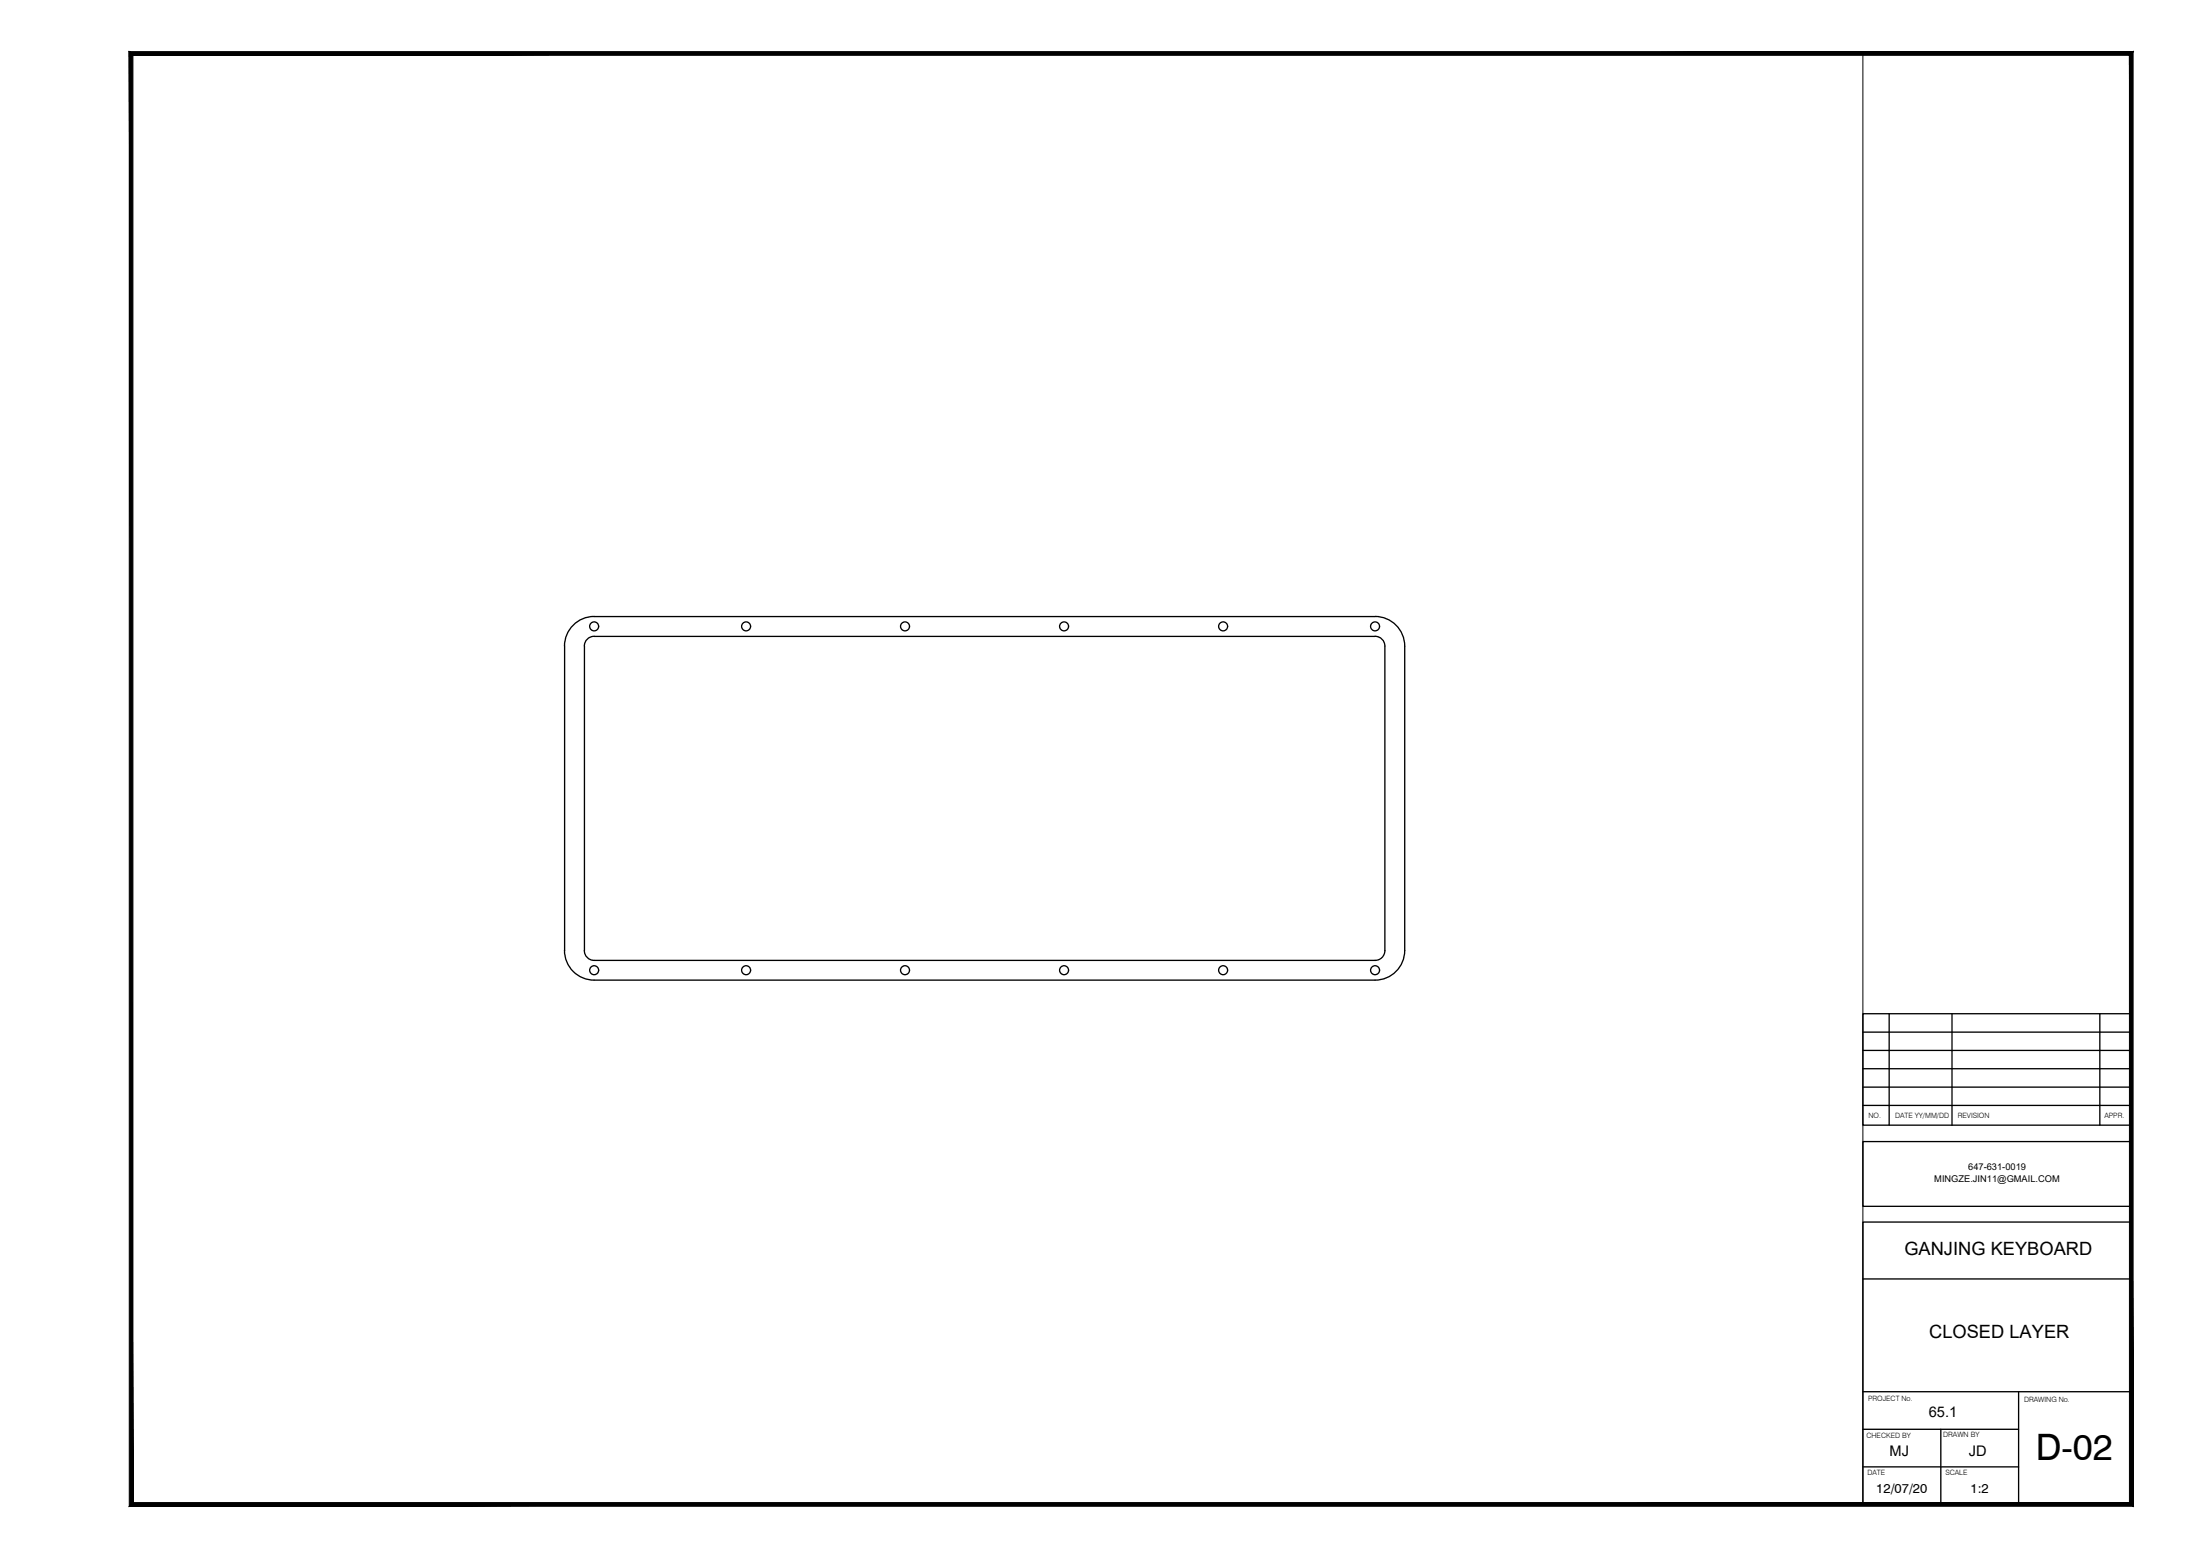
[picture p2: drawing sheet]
<svg xmlns="http://www.w3.org/2000/svg" width="420mm" height="297mm" viewBox="0 0 420 297" stroke-linecap="round" stroke-linejoin="round" font-family="sans-serif">
<!-- layer: 0 -->
<g fill="none" stroke="#000" stroke-width=".25">
<path d="M107.8 123.3a5.7 5.7 0 0 1 5.7-5.6h149.1a5.6 5.6 0 0 1 5.7 5.6M107.8 123.4v58a5.7 5.7 0 0 0 5.7 5.7h149.1a5.7 5.7 0 0 0 5.7-5.7v-58M111.6 123.4v58.1M113.5 121.5a1.87 1.87 0 0 0-1.9 1.8M113.5 121.5h149.1M262.6 121.5a1.87 1.87 0 0 1 1.9 1.8M264.5 123.4v58.1a1.87 1.87 0 0 1-1.9 1.8h-149.1a1.87 1.87 0 0 1-1.9-1.8"/>
<circle cx="113.5" cy="119.6" r=".86"/>
<circle cx="142.5" cy="119.6" r=".86"/>
<circle cx="172.8" cy="119.6" r=".86"/>
<circle cx="203.2" cy="119.6" r=".86"/>
<circle cx="233.6" cy="119.6" r=".86"/>
<circle cx="262.6" cy="119.6" r=".86"/>
<circle cx="113.5" cy="185.2" r=".86"/>
<circle cx="142.5" cy="185.2" r=".86"/>
<circle cx="172.8" cy="185.2" r=".86"/>
<circle cx="203.2" cy="185.2" r=".86"/>
<circle cx="233.6" cy="185.2" r=".86"/>
<circle cx="262.6" cy="185.2" r=".86"/>
</g>
<!-- layer: Title Block -->
<g fill="none" stroke="#000" stroke-width=".25">
<path d="M355.8 193.5h51.2v21.3h-51.2zM355.8 197h51.2M360.8 193.5v21.3M372.8 193.5v21.3M401 193.5v21.3M355.8 217.9h51.2v12.4h-51.2zM355.8 211h51.2M355.8 207.5h51.2M355.8 204h51.2M355.8 200.5h51.2M355.8 233.3h51.2v53.9h-51.2zM355.8 244.2h51.2"/>
<path d="M355.8 272.9h29.7M355.8 265.7h51.2M370.7 272.9v14.3M385.5 265.7v21.5M355.8 280h29.7"/>
</g>
<!-- layer: Border -->
<path d="M25.4 286.8l-.7 .7 382-.7zM24.7 287.5l382-.7 .7 .7zM406.7 10.6v276.2l.7 .7zM407.4 9.9v277.6l-.7-276.9zM25.4 10.6h381.3l.7-.7zM24.7 9.9h382.7l-382 .7zM24.7 9.9l.7 276.9v-276.2zM24.7 9.9l.7 276.9-.7 .7z" fill="#000" stroke="#000" stroke-width=".19"/>
<!-- layer: 0 -->
<path d="M25 10.2h330.8v277h-330.8z" fill="none" stroke="#000" stroke-width=".19"/>
<text font-size="7" x="388.8" y="278.7">D-02</text>
<g font-size="3.5">
<text x="363.7" y="239.5">GANJING KEYBOARD</text>
<text x="368.4" y="255.5">CLOSED LAYER</text>
</g>
<g font-size="2.8">
<text x="368.4" y="270.6">65.1</text>
<text x="360.9" y="277.9">MJ</text>
<text x="376" y="277.9">JD</text>
</g>
<g font-size="2.5">
<text x="358.3" y="284.9">12/07/20</text>
<text x="376.3" y="284.9">1:2</text>
</g>
<g font-size="1.8">
<text x="369.4" y="225.6">MINGZE.JIN11@GMAIL.COM</text>
<text x="375.9" y="223.4">647-631-0019</text>
</g>
<g font-size="1.4">
<text x="356.8" y="213.4">NO.</text>
<text x="361.9" y="213.4">DATE YY/MM/DD</text>
<text x="373.9" y="213.4">REVISION</text>
<text x="401.9" y="213.4">APPR.</text>
<text x="356.8" y="267.4">PROJECT No.</text>
<text x="386.6" y="267.7">DRAWING No.</text>
<text x="356.5" y="274.5">CHECKED BY</text>
<text x="371.1" y="274.4">DRAWN BY</text>
<text x="356.6" y="281.6">DATE</text>
<text x="371.5" y="281.6">SCALE</text>
</g>
</svg>
